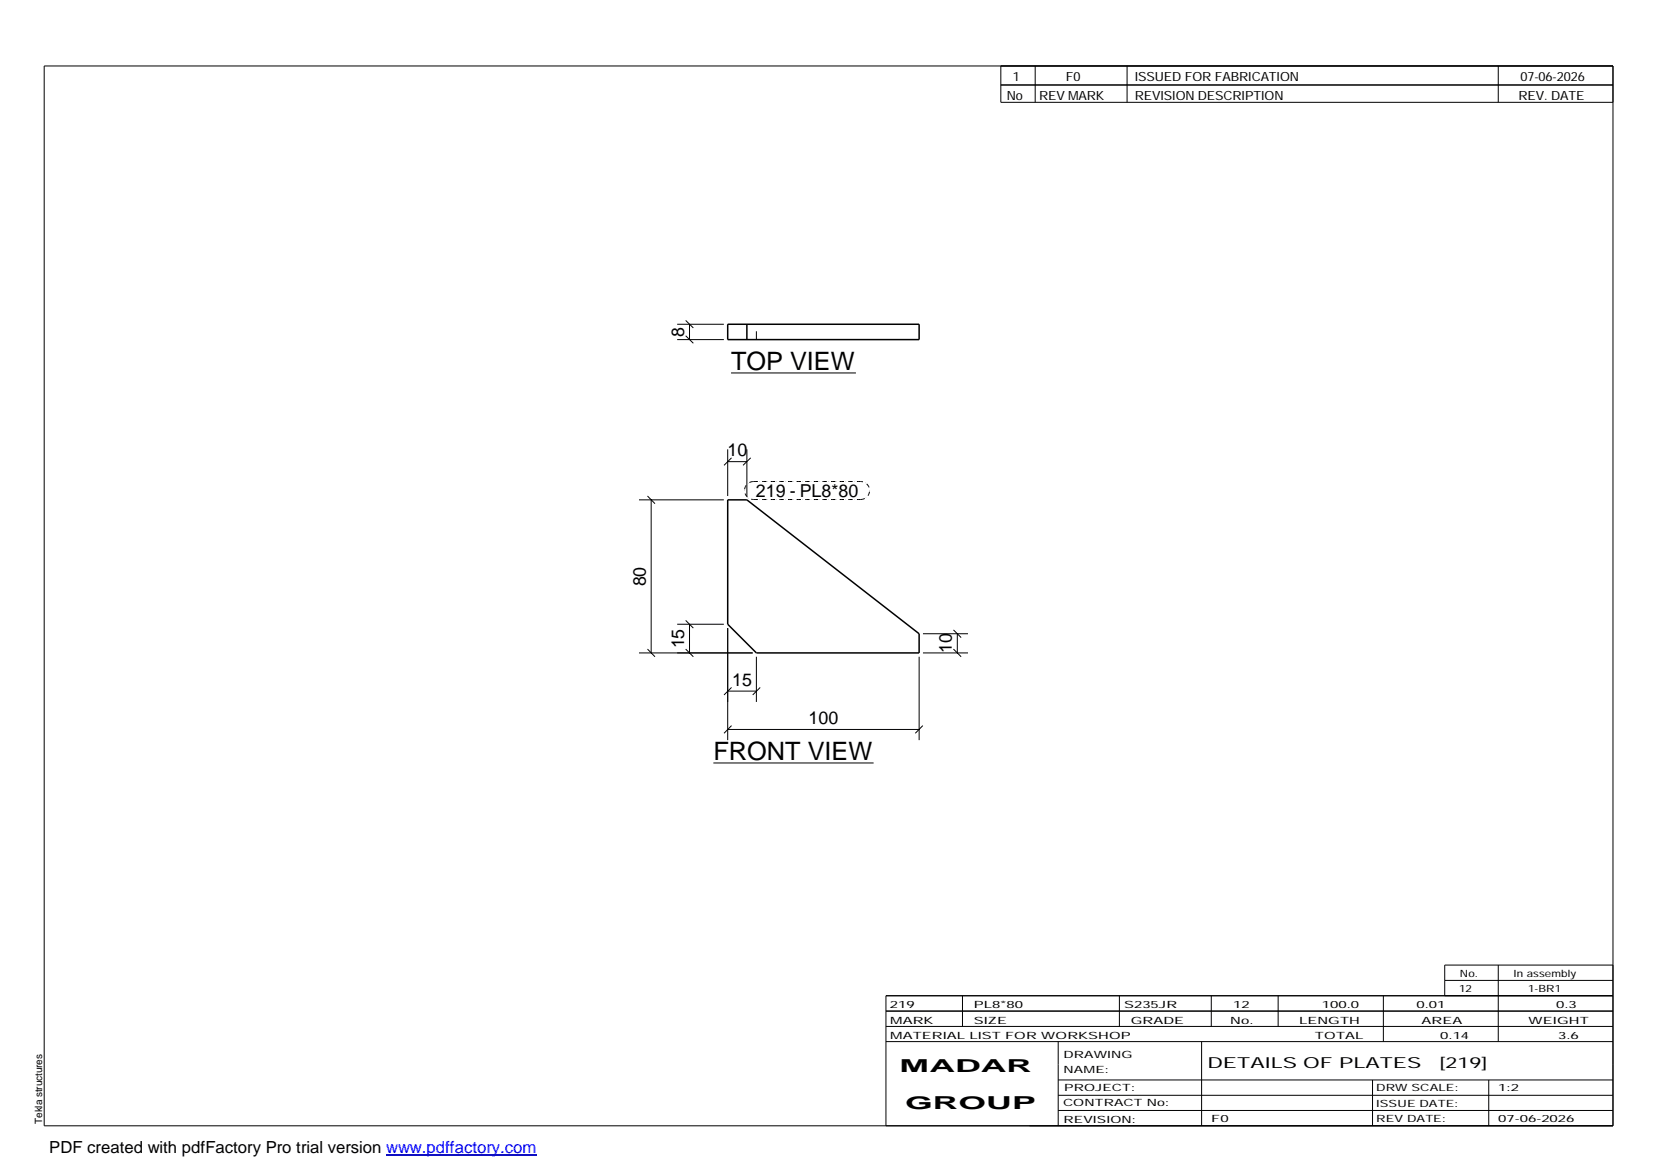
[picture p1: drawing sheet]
<svg xmlns="http://www.w3.org/2000/svg" width="420mm" height="297mm" viewBox="0 0 420 297" stroke-linecap="round" stroke-linejoin="round" font-family="sans-serif">
<path d="M184.7 82.3h48.6v3.9h-48.6zM189.6 82.3v3.9M184.7 126.9h4.9l43.7 34v4.9h-41.3l-7.3-7.3z" fill="none" stroke="#000" stroke-width=".38"/>
<path d="M192 86.2v-3.9" fill="none" stroke="#000" stroke-width=".25" stroke-dasharray="2.1 2.1" stroke-linecap="butt"/>
<g fill="none" stroke="#000" stroke-width=".25">
<path d="M11.2 16.7h398.3v269.1h-398.3zM254.1 16.7v9.3h155.4M262.8 16.7v9.3M286.1 16.7v9.3M380.4 16.7v9.3M254.1 21.6h155.4M171.9 86.2h11.9M171.9 82.3h11.9M174.1 85.2l1.9 2M174.1 81.4l1.9 1.9M175 82.3v3.9M185.6 94.7h31.7"/>
<path d="M184.7 114.1v11.8M184.7 117.2h4.9M185.7 116.2l-1.9 1.9M189.6 114.1v11.8M190.6 116.2l-2 1.9M162.2 126.9h21.6M164.4 125.9l1.9 2M165.3 126.9v38.9M171.9 158.5h11.9M174.1 157.5l1.9 2M175 158.5v7.3M184.7 159.5v28.4"/>
<path d="M242.1 159.9l1.9 2M162.2 165.8h28.9M164.4 164.8l1.9 1.9M174.1 164.8l1.9 1.9M184.7 175.5h7.3M185.7 174.5l-1.9 1.9M192 166.7v11.5M193 174.5l-1.9 1.9M233.3 166.7v21.2M234.3 165.8h11.4M234.3 160.9h11.4M242.1 164.8l1.9 1.9"/>
<path d="M243 160.9v4.9M181.1 193.7h40.7M184.7 185.2h48.6M185.7 184.2l-1.9 2M234.3 184.2l-1.9 2M224.9 256.7h184.6M244.3 252.8v7.8M284.2 252.8v7.8M307.5 252.8v7.8M324.5 252.8v7.8M351.2 252.8v11.6M366.8 248.9h42.7"/>
<path d="M380.4 245v19.4M409.5 245h-42.7v7.8M409.5 252.8h-184.6v33M224.9 264.4h184.6M224.9 260.6h184.6M268.6 264.4v21.4M268.6 274.2h140.9M268.6 278.1h140.9M305.1 264.4v21.4M348.4 274.2v11.6M378 274.2v11.6M268.6 281.9h140.9"/>
</g>
<path d="M191.3 126.8h27.2M191.3 122.2h27.2M191.3 122.2a2.29 2.29 0 0 0-2.3 2.3 2.29 2.29 0 0 0 2.3 2.3M218.5 126.8a2.29 2.29 0 0 0 2.3-2.3 2.29 2.29 0 0 0-2.3-2.3" fill="none" stroke="#000" stroke-width=".25" stroke-dasharray=".4 0 .7 .4 0 .7" stroke-linecap="butt"/>
<path d="M98 293.3h38.2" fill="none" stroke="#00f" stroke-width=".3"/>
<g font-size="6.4">
<text x="185.6" y="94">TOP VIEW</text>
<text x="181.1" y="192.9">FRONT VIEW</text>
</g>
<g font-size="4.5">
<text x="173.7" y="85.5" transform="rotate(-90 173.7 85.5)">8</text>
<text x="184.7" y="115.8">10</text>
<text x="191.9" y="126.2">219 - PL8*80</text>
<text x="164" y="148.9" transform="rotate(-90 164 148.9)">80</text>
<text x="173.7" y="164.6" transform="rotate(-90 173.7 164.6)">15</text>
<text x="241.7" y="165.8" transform="rotate(-90 241.7 165.8)">10</text>
<text x="185.9" y="174.1">15</text>
<text x="205.3" y="183.8">100</text>
<text x="228.4" y="272.3">MADAR</text>
<text x="229.8" y="281.6">GROUP</text>
</g>
<text font-size="4.2" x="12.5" y="292.7">PDF created with pdfFactory Pro trial version www.pdffactory.com</text>
<g font-size="3.9">
<text x="306.5" y="271.3">DETAILS OF PLATES</text>
<text x="365.4" y="271.3">[219]</text>
</g>
<g font-size="3.2">
<text x="257.1" y="20.5">1</text>
<text x="270.6" y="20.5">F0</text>
<text x="288.1" y="20.5">ISSUED FOR FABRICATION</text>
<text x="386" y="20.5">07-06-2026</text>
<text x="255.6" y="25.5">No</text>
<text x="263.8" y="25.5">REV MARK</text>
<text x="288.1" y="25.5">REVISION DESCRIPTION</text>
<text x="385.5" y="25.5">REV. DATE</text>
</g>
<g font-size="2.5">
<text x="370.4" y="251.8">12</text>
<text x="370.6" y="247.9">No.</text>
<text x="384.3" y="247.9">In assembly</text>
<text x="387.9" y="251.8">1-BR1</text>
<text x="225.9" y="255.9">219</text>
<text x="247.3" y="255.9">PL8*80</text>
<text x="285.4" y="255.9">S235JR</text>
<text x="313.1" y="255.9">12</text>
<text x="335.6" y="255.9">100.0</text>
<text x="359.6" y="255.9">0.01</text>
<text x="395.1" y="255.9">0.3</text>
<text x="226" y="263.7">MATERIAL LIST FOR WORKSHOP</text>
<text x="226" y="259.9">MARK</text>
<text x="247.2" y="259.9">SIZE</text>
<text x="287.1" y="259.9">GRADE</text>
<text x="312.3" y="259.9">No.</text>
<text x="329.8" y="259.9">LENGTH</text>
<text x="333.8" y="263.7">TOTAL</text>
<text x="360.9" y="259.9">AREA</text>
<text x="365.6" y="263.7">0.14</text>
<text x="388.1" y="259.9">WEIGHT</text>
<text x="395.6" y="263.7">3.6</text>
<text x="270" y="268.5">DRAWING</text>
<text x="270" y="272.5">NAME:</text>
<text x="269.9" y="280.9">CONTRACT No:</text>
<text x="270.2" y="277">PROJECT:</text>
<text x="349.4" y="277.1">DRW SCALE:</text>
<text x="349.4" y="281">ISSUE DATE:</text>
<text x="380.4" y="277.1">1:2</text>
<text x="10.7" y="285.4" transform="rotate(-90 10.7 285.4)">Tekla structures</text>
<text x="270" y="285">REVISION:</text>
<text x="307.5" y="284.8">F0</text>
<text x="349.4" y="284.8">REV DATE:</text>
<text x="380.4" y="284.8">07-06-2026</text>
</g>
</svg>
